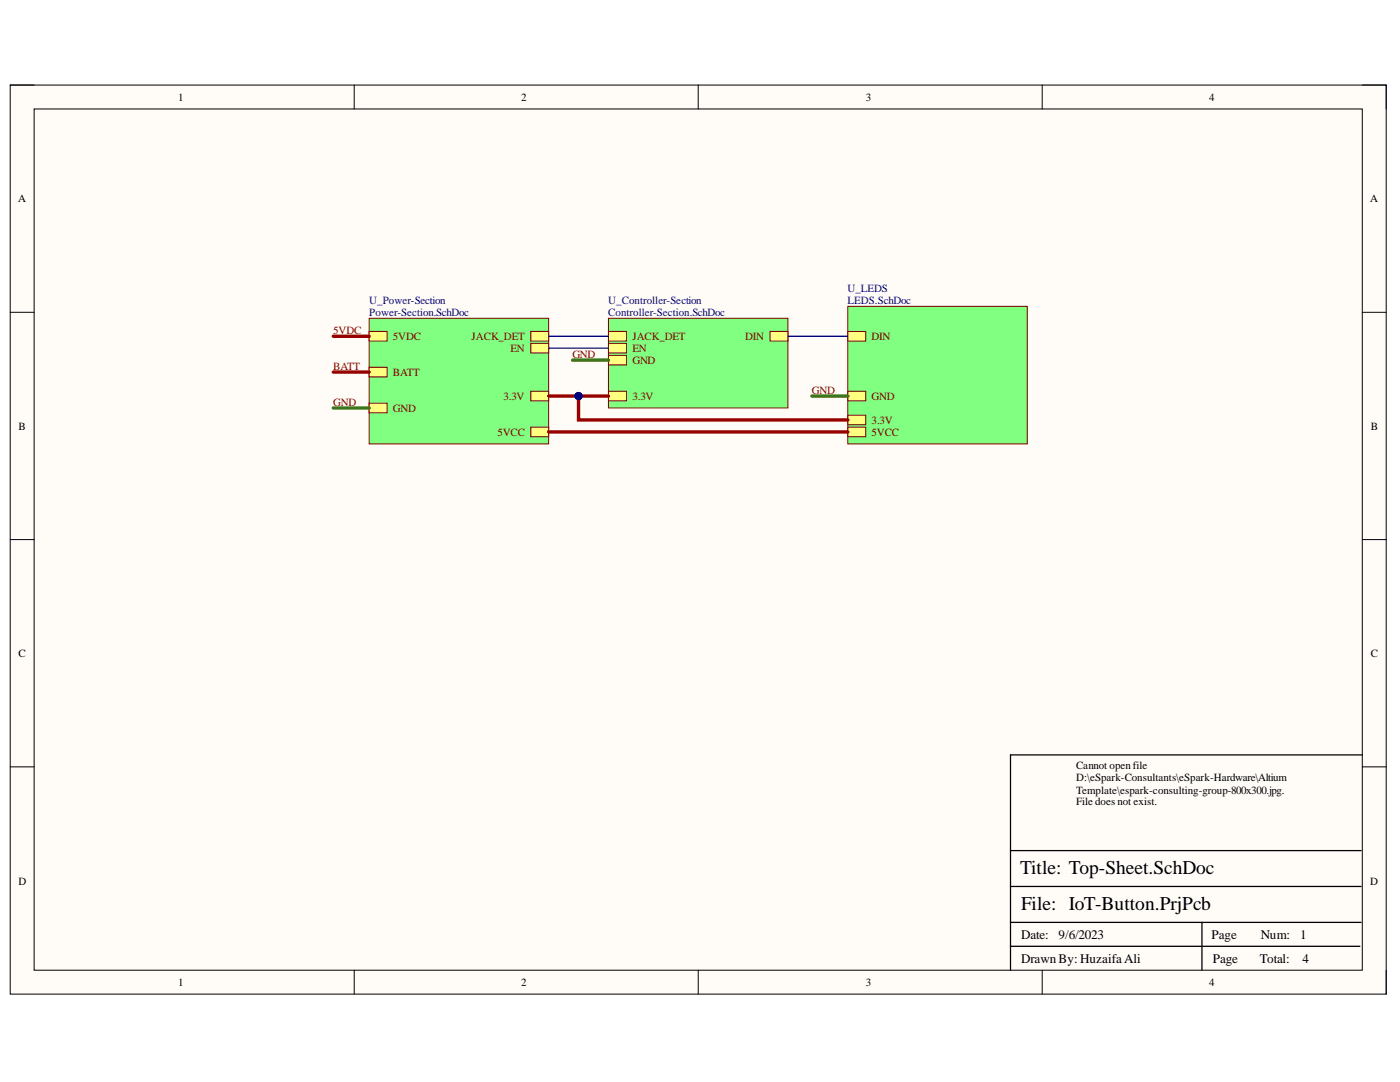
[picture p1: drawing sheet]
<svg xmlns="http://www.w3.org/2000/svg" width="279mm" height="216mm" viewBox="0 0 279 216" stroke-linecap="round" stroke-linejoin="round" font-family="sans-serif">
<path d="M2 17h274.6v181.4h-274.6z" fill-rule="evenodd" fill="#fffcf8"/>
<path d="M2 17h274.6v181.4h-274.6z" fill="none" stroke="#000" stroke-width=".2"/>
<path d="M6.8 21.7h265.1v171.9h-265.1z" fill-rule="evenodd" fill="#fffcf8"/>
<g fill="none" stroke="#000" stroke-width=".2">
<path d="M2 17h4.8M70.7 17v4.7M139.3 17v4.7M208 17v4.7M271.9 17h4.7v4.7M6.8 21.7h265.1v171.9h-265.1zM2 62.3h4.8M271.9 62.3h4.7M2 107.7h4.8M271.9 107.7h4.7M2 153h4.8M271.9 153h4.7"/>
<path d="M70.7 193.6v4.8M139.3 193.6v4.8M208 193.6v4.8M276.6 193.6v4.8"/>
</g>
<path d="M271.9 150.6h-70.2v43M201.7 176.9h69.9M201.7 169.7h69.9M201.7 188.8h69.7M201.7 184.1h69.9M239.9 184.1v9.5" fill="none" stroke="#000" stroke-width=".25"/>
<path d="M169.2 61.1h35.8v27.5h-35.8z" fill-rule="evenodd" fill="#80ff80"/>
<path d="M169.2 61.1h35.8v27.5h-35.8z" fill="none" stroke="#800000" stroke-width=".2"/>
<path d="M169.2 78.1h3.6v1.9h-3.6z" fill-rule="evenodd" fill="#ffff80"/>
<path d="M169.2 78.1h3.6v1.9h-3.6z" fill="none" stroke="#800000" stroke-width=".2"/>
<path d="M169.2 85.2h3.6v1.9h-3.6z" fill-rule="evenodd" fill="#ffff80"/>
<path d="M169.2 85.2h3.6v1.9h-3.6z" fill="none" stroke="#800000" stroke-width=".2"/>
<path d="M169.2 66.1h3.6v1.9h-3.6z" fill-rule="evenodd" fill="#ffff80"/>
<path d="M169.2 66.1h3.6v2h-3.6z" fill="none" stroke="#800000" stroke-width=".2"/>
<path d="M169.2 82.8h3.6v2h-3.6z" fill-rule="evenodd" fill="#ffff80"/>
<path d="M169.2 82.9h3.6v1.9h-3.6z" fill="none" stroke="#800000" stroke-width=".2"/>
<path d="M73.7 63.5h35.8v25.1h-35.8z" fill-rule="evenodd" fill="#80ff80"/>
<path d="M73.7 63.5h35.8v25.1h-35.8z" fill="none" stroke="#800000" stroke-width=".2"/>
<path d="M73.7 73.3h3.6v1.9h-3.6z" fill-rule="evenodd" fill="#ffff80"/>
<path d="M73.7 73.3h3.6v1.9h-3.6z" fill="none" stroke="#800000" stroke-width=".2"/>
<path d="M73.7 80.5h3.6v1.9h-3.6z" fill-rule="evenodd" fill="#ffff80"/>
<path d="M73.7 80.5h3.6v1.9h-3.6z" fill="none" stroke="#800000" stroke-width=".2"/>
<path d="M105.9 66.1h3.6v1.9h-3.6z" fill-rule="evenodd" fill="#ffff80"/>
<path d="M105.9 66.1h3.6v1.9h-3.6z" fill="none" stroke="#800000" stroke-width=".2"/>
<path d="M73.7 66.1h3.6v1.9h-3.6z" fill-rule="evenodd" fill="#ffff80"/>
<path d="M73.7 66.1h3.6v1.9h-3.6z" fill="none" stroke="#800000" stroke-width=".2"/>
<path d="M105.9 85.2h3.6v1.9h-3.6z" fill-rule="evenodd" fill="#ffff80"/>
<path d="M105.9 85.2h3.6v1.9h-3.6z" fill="none" stroke="#800000" stroke-width=".2"/>
<path d="M105.9 78.1h3.6v1.9h-3.6z" fill-rule="evenodd" fill="#ffff80"/>
<path d="M105.9 78.1h3.6v1.9h-3.6z" fill="none" stroke="#800000" stroke-width=".2"/>
<path d="M105.9 68.5h3.6v1.9h-3.6z" fill-rule="evenodd" fill="#ffff80"/>
<path d="M105.9 68.5h3.6v1.9h-3.6z" fill="none" stroke="#800000" stroke-width=".2"/>
<path d="M121.4 63.5h35.8v17.9h-35.8z" fill-rule="evenodd" fill="#80ff80"/>
<path d="M121.4 63.5h35.8v17.9h-35.8z" fill="none" stroke="#800000" stroke-width=".2"/>
<path d="M121.4 78.1h3.6v1.9h-3.6z" fill-rule="evenodd" fill="#ffff80"/>
<path d="M121.4 78.1h3.6v1.9h-3.6z" fill="none" stroke="#800000" stroke-width=".2"/>
<path d="M121.4 70.9h3.6v1.9h-3.6z" fill-rule="evenodd" fill="#ffff80"/>
<path d="M121.4 70.9h3.6v1.9h-3.6z" fill="none" stroke="#800000" stroke-width=".2"/>
<path d="M121.4 66.1h3.6v1.9h-3.6z" fill-rule="evenodd" fill="#ffff80"/>
<path d="M121.4 66.1h3.6v1.9h-3.6z" fill="none" stroke="#800000" stroke-width=".2"/>
<path d="M153.7 66.1h3.5v1.9h-3.5z" fill-rule="evenodd" fill="#ffff80"/>
<path d="M153.7 66.1h3.5v1.9h-3.5z" fill="none" stroke="#800000" stroke-width=".2"/>
<path d="M121.4 68.5h3.6v1.9h-3.6z" fill-rule="evenodd" fill="#ffff80"/>
<path d="M121.4 68.5h3.6v1.9h-3.6z" fill="none" stroke="#800000" stroke-width=".2"/>
<path d="M114.3 71.9h7.1M162 79h7.2M66.5 81.4h7.2" fill="none" stroke="#38761d" stroke-width=".68"/>
<path d="M66.5 74.3h7.2M66.5 67.1h7.2M109.5 79h11.9M109.5 86.2h59.7" fill="none" stroke="#980000" stroke-width=".68"/>
<path d="M109.5 67.1h11.9M109.5 69.5h11.9M157.2 67.1h12" fill="none" stroke="#000080" stroke-width=".25"/>
<circle cx="115.5" cy="79" r=".72" fill="#000080"/>
<circle cx="115.5" cy="79" r=".72" fill="none" stroke="#000080" stroke-width=".2"/>
<path d="M115.5 79v4.8h53.7" fill="none" stroke="#980000" stroke-width=".68"/>
<circle cx="115.5" cy="79" r=".72" fill="#000080"/>
<circle cx="115.5" cy="79" r=".72" fill="none" stroke="#000080" stroke-width=".2"/>
<g font-size="3.9">
<text x="203.6" y="174.4">Title: Top-Sheet.SchDoc</text>
<text x="203.8" y="181.6">File: IoT-Button.PrjPcb</text>
</g>
<g font-size="2.6">
<text x="203.8" y="187.3">Date:</text>
<text x="211.2" y="187.3">9/6/2023</text>
<text x="241.8" y="187.3">Page</text>
<text x="251.6" y="187.3">Num:</text>
<text x="259.5" y="187.3">1</text>
<text x="203.8" y="192.1">Drawn By: HuzaifaAli</text>
<text x="242.1" y="192.1">Page</text>
<text x="251.4" y="192.1">Total:</text>
<text x="260" y="192.1">4</text>
</g>
<g font-size="2.2">
<text x="35.6" y="20.1">1</text>
<text x="104" y="20.1">2</text>
<text x="172.8" y="20.1">3</text>
<text x="241.3" y="20.1">4</text>
<text x="3.6" y="40.4">A</text>
<text x="273.5" y="40.4">A</text>
<text x="3.7" y="85.7">B</text>
<text x="273.6" y="85.7">B</text>
<text x="3.7" y="131.1">C</text>
<text x="273.6" y="131.1">C</text>
<text x="214.8" y="153.5">Cannot openfile</text>
<text x="214.8" y="155.9">D:\eSpark-Consultants\eSpark-Hardware\Altium</text>
<text x="214.8" y="158.3">Template\espark-consulting-group-800x300.jpg.</text>
<text x="214.8" y="160.7">File does not exist.</text>
<text x="3.7" y="176.5">D</text>
<text x="273.5" y="176.5">D</text>
<text x="35.6" y="196.8">1</text>
<text x="104" y="196.8">2</text>
<text x="172.8" y="196.8">3</text>
<text x="241.3" y="196.8">4</text>
</g>
<g font-size="2.2" fill="#000080">
<text x="169.1" y="58.3">U_LEDS</text>
<text x="73.7" y="60.7">U_Power-Section</text>
<text x="73.7" y="63.1">Power-Section.SchDoc</text>
<text x="121.4" y="60.7">U_Controller-Section</text>
<text x="121.4" y="63.1">Controller-Section.SchDoc</text>
<text x="169.1" y="60.7">LEDS.SchDoc</text>
</g>
<g font-size="2.2" fill="#800000">
<text x="66.5" y="66.6">5VDC</text>
<text x="78.4" y="67.9">5VDC</text>
<text x="94.1" y="67.9">JACK_DET</text>
<text x="101.9" y="70.3">EN</text>
<text x="114.2" y="71.4">GND</text>
<text x="126.2" y="67.9">JACK_DET</text>
<text x="126.2" y="70.3">EN</text>
<text x="148.7" y="67.9">DIN</text>
<text x="174" y="67.9">DIN</text>
<text x="66.5" y="73.8">BATT</text>
<text x="78.4" y="75">BATT</text>
<text x="126.2" y="72.6">GND</text>
<text x="66.5" y="81">GND</text>
<text x="78.4" y="82.2">GND</text>
<text x="100.5" y="79.8">3.3V</text>
<text x="126.2" y="79.8">3.3V</text>
<text x="162" y="78.6">GND</text>
<text x="174" y="79.8">GND</text>
<text x="99.3" y="87">5VCC</text>
<text x="174" y="87">5VCC</text>
<text x="174" y="84.5">3.3V</text>
</g>
</svg>
